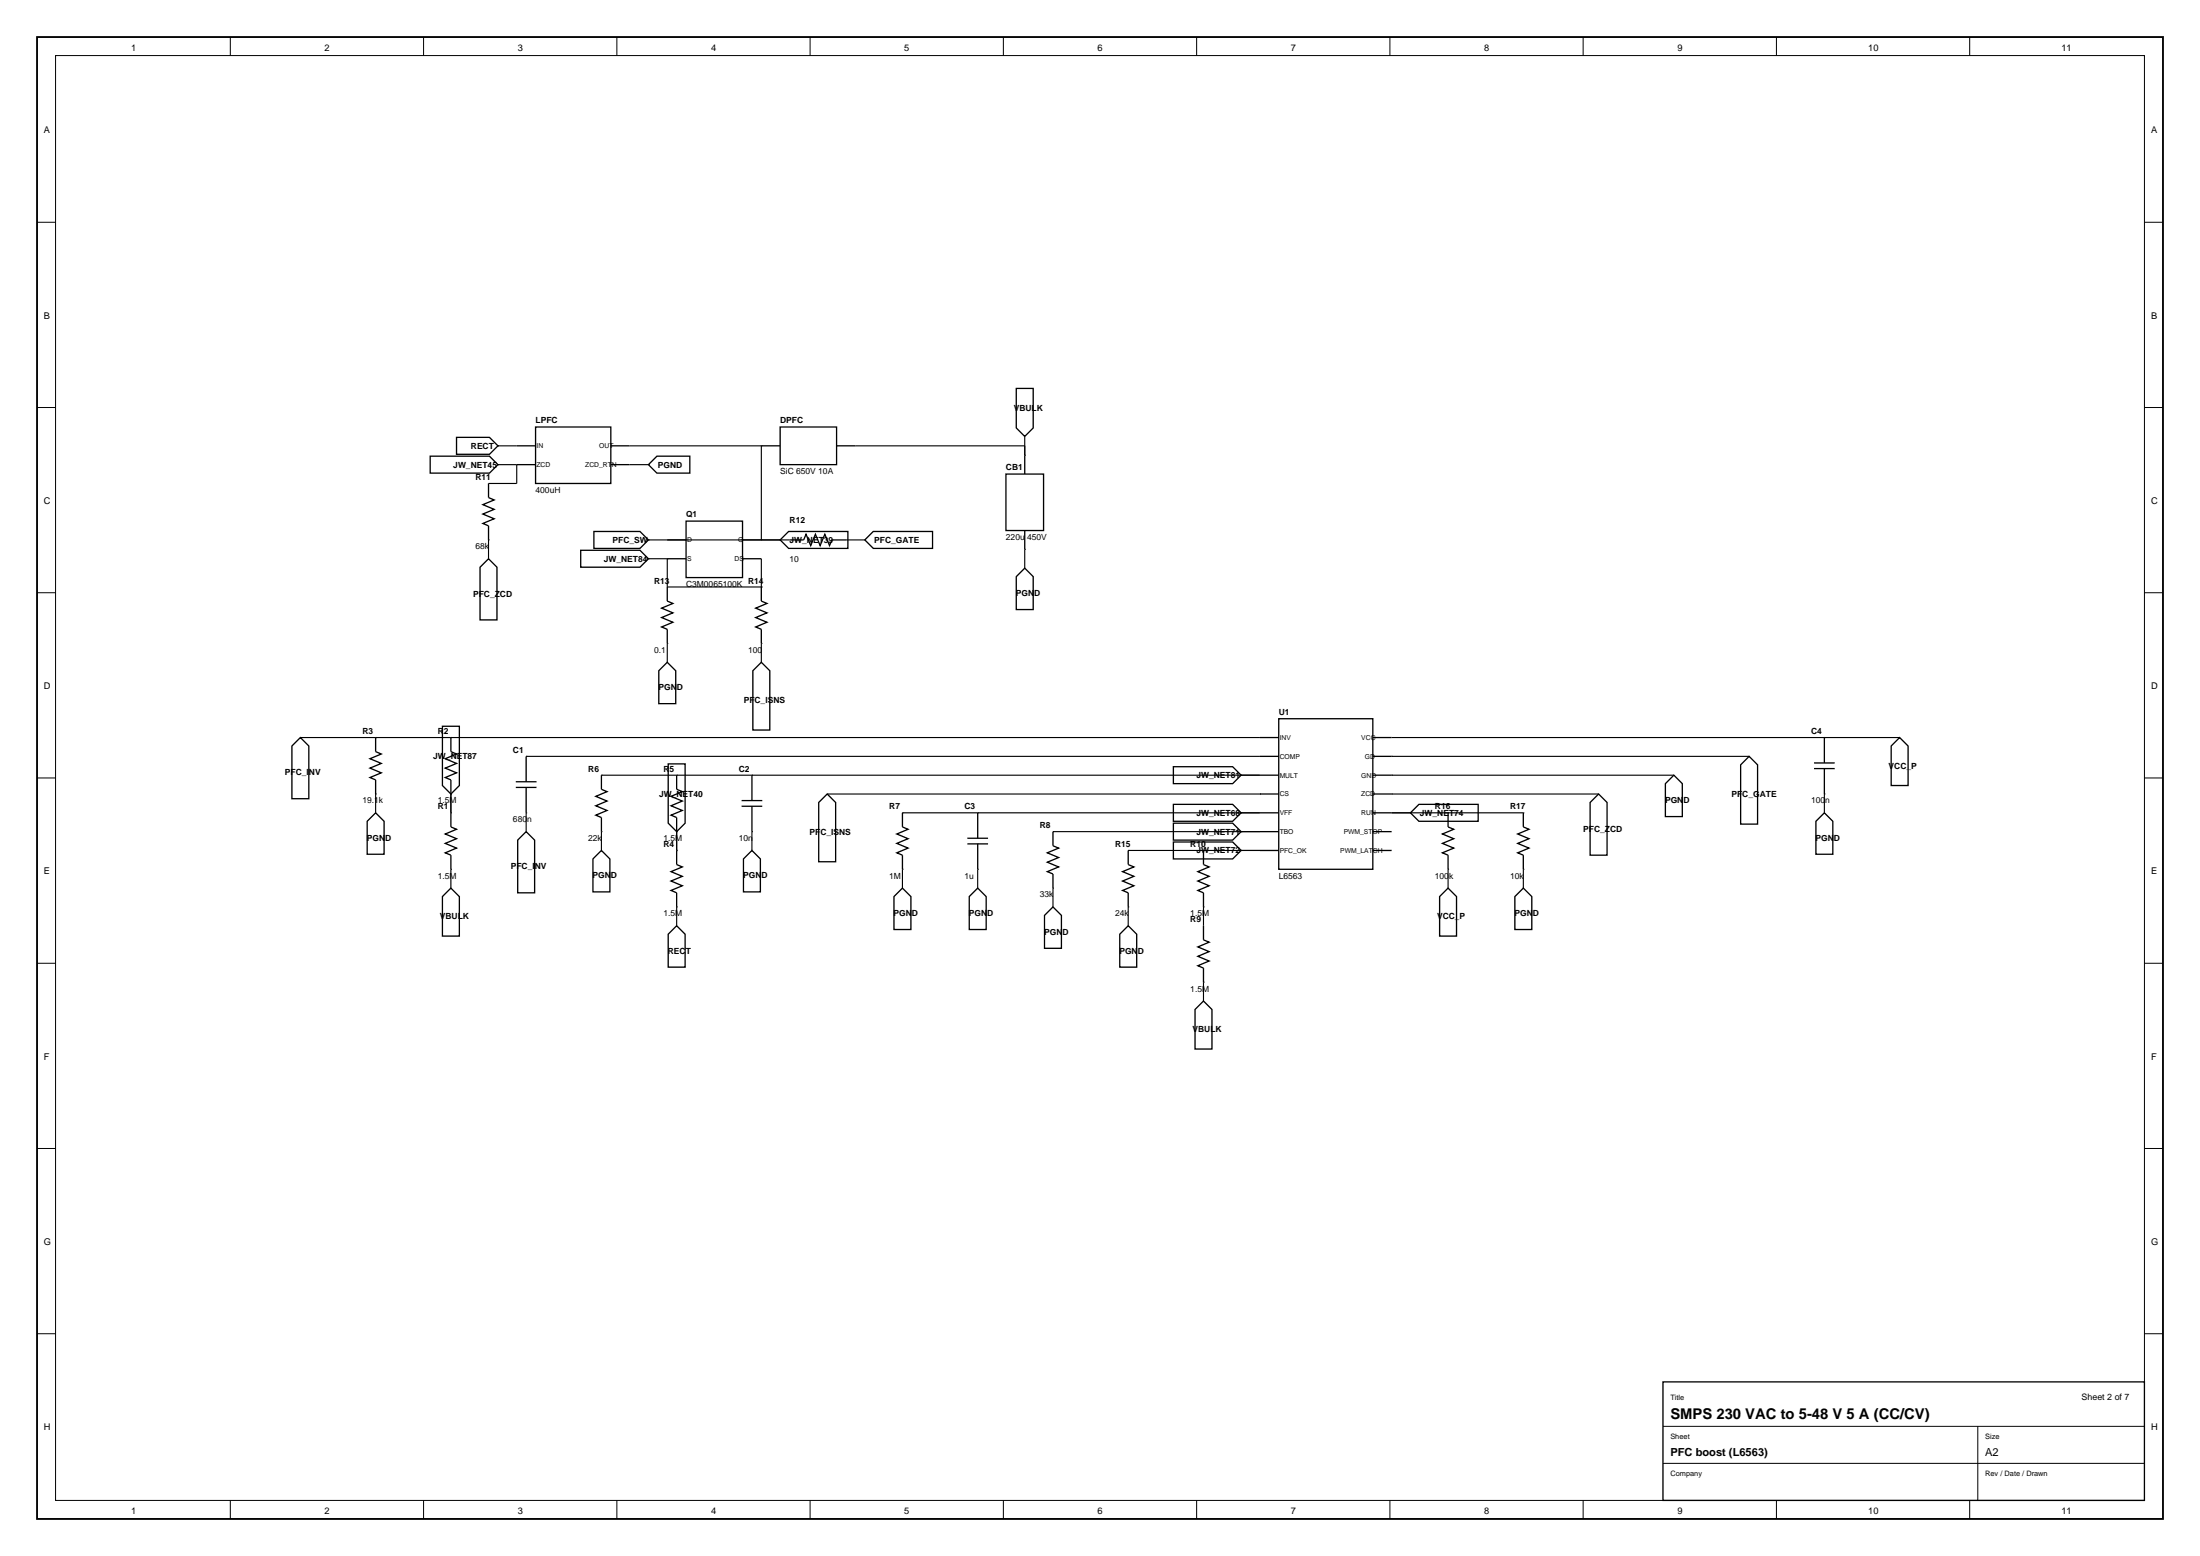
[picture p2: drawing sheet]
<svg xmlns="http://www.w3.org/2000/svg" width="594mm" height="420mm" viewBox="0 0 594 420" stroke-linecap="round" stroke-linejoin="round" font-family="sans-serif">
<path d="M10 10h574v400h-574z" fill="none" stroke="#000" stroke-width=".5"/>
<g fill="none" stroke="#000" stroke-width=".27">
<path d="M15 15h564v390h-564zM62.2 10v5M114.4 10v5M166.5 10v5M218.7 10v5M270.9 10v5M323.1 10v5M375.3 10v5M427.5 10v5M479.6 10v5M531.8 10v5M10 60h5"/>
<path d="M579 60h5M10 110h5M579 110h5M10 160h5M579 160h5M10 210h5M579 210h5M10 260h5M579 260h5M10 310h5M579 310h5M10 360h5"/>
<path d="M579 360h5M449 385h130M449 395h130M534 385v20M62.2 405v5M114.4 405v5M166.5 405v5M218.7 405v5M270.9 405v5M323.1 405v5M375.3 405v5M427.5 405v5"/>
<path d="M479.6 405v5M531.8 405v5"/>
</g>
<g fill="none" stroke="#000" stroke-width=".3">
<path d="M276.7 117.8v5.1M134.4 120.3h5.1M134.4 125.4h5.1v5.1h-7.6M170 120.3h35.6v25.4M170 125.4h5.1M231 120.3h45.7M131.9 145.7v5.1M175.1 145.7h38.1M175.1 150.8h5.1v7.6h25.4v-7.6M228.4 145.7h5.1M276.7 148.3v5.1M180.2 173.7v5.1"/>
<path d="M205.6 173.7v5.1M81.1 199.1h259.1M375.7 199.1h137.2M101.4 214.3v5.1M121.7 214.3v5.1M142.1 204.2h198.1M142.1 219.4v5.1M162.4 209.2h177.8M223.3 214.3h116.9M243.7 219.4h96.5M375.7 219.4h35.6M375.7 209.2h76.2"/>
<path d="M375.7 204.2h96.6M375.7 214.3h55.9M492.6 214.3v5.1M121.7 234.6v5.1M162.4 224.5v5.1M182.7 224.5v5.1M203 224.5v5.1M243.7 234.6v5.1M264 234.6v5.1M284.3 224.5h55.9M284.3 239.7v5.1M304.6 229.6h35.6"/>
<path d="M391 234.6v5.1M411.3 234.6v5.1M182.7 244.8v5.1M304.6 244.8v5.1M324.9 244.8v5.1M324.9 265.1v5.1"/>
</g>
<g fill="none" stroke="#000" stroke-width=".36">
<path d="M123.3 118.1h8.9l2.2 2.2-2.2 2.3h-8.9zM144.6 115.3h20.3v15.2h-20.3zM210.6 115.3h15.3v10.1h-15.3zM274.4 104.8h4.6v10.7l-2.3 2.3-2.3-2.3zM116.2 123.1h16l2.2 2.3-2.2 2.3h-16zM131.9 130.5v3.8l1.5 .6-3 1.3 3 1.3-3 1.3 3 1.2-3 1.3 1.5 .6v3.8M139.5 120.3h5.1M139.5 125.4h5.1M164.9 120.3h5.1M164.9 125.4h5.1M175.1 125.4l2.3-2.3h8.9v4.6h-8.9zM205.6 120.3h5"/>
<path d="M225.9 120.3h5.1M271.6 128h10.2v15.2h-10.2zM276.7 122.9v5.1M131.9 150.8l2.3 2.3v14.2h-4.6v-14.2zM156.8 148.5h16l2.3 2.3-2.3 2.3h-16zM160.3 143.5h12.5l2.3 2.2-2.3 2.3h-12.5zM180.2 158.4v3.8l1.5 .7-3.1 1.3 3.1 1.2-3.1 1.3 3.1 1.3-3.1 1.2 1.6 .7v3.8M180.2 145.7h5M180.2 150.8h5M185.2 140.7h15.3v15.2h-15.3zM200.5 145.7h5.1M200.5 150.8h5.1"/>
<path d="M205.6 158.4v3.8l1.5 .7-3.1 1.3 3.1 1.2-3.1 1.3 3.1 1.3-3.1 1.2 1.6 .7v3.8M210.6 145.7l2.3-2.2h16v4.5h-16zM213.2 145.7h3.8l.6-1.5 1.3 3.1 1.3-3.1 1.2 3.1 1.3-3.1 1.3 3.1 .6-1.6h3.8M233.5 145.7l2.3-2.2h16v4.5h-16zM276.7 153.4l2.3 2.2v8.9h-4.6v-8.9zM276.7 143.2v5.1M180.2 178.8l2.2 2.2v8.9h-4.5v-8.9zM205.6 178.8l2.2 2.2v16h-4.5v-16zM101.4 199.1v3.8l1.5 .6-3 1.3 3 1.3-3 1.2 3 1.3-3 1.3 1.5 .6v3.8M119.5 196h4.5v16l-2.3 2.3-2.2-2.3zM121.7 199.1v3.8l1.6 .6-3.1 1.3 3.1 1.3-3.1 1.2 3.1 1.3-3.1 1.3 1.5 .6v3.8M340.2 199.1h5.1"/>
<path d="M345.3 194h25.4v40.6h-25.4zM370.7 199.1h5M492.6 199.1v6.8M512.9 199.1l2.3 2.3v10.6h-4.6v-10.6zM78.8 201.4l2.3-2.3 2.3 2.3v14.2h-4.6zM101.4 219.4l2.3 2.3v8.9h-4.6v-8.9zM121.7 219.4v3.8l1.6 .6-3.1 1.3 3.1 1.3-3.1 1.3 3.1 1.2-3.1 1.3 1.5 .6v3.8M139.3 211h5.6M139.3 212.5h5.6M142.1 204.2v6.8M142.1 212.5v6.9M162.4 209.2v3.8l1.5 .7-3 1.3 3 1.2-3 1.3 3 1.3-3 1.2 1.5 .7v3.8"/>
<path d="M180.4 206.2h4.6v16l-2.3 2.3-2.3-2.3zM182.7 209.2v3.8l1.5 .7-3 1.3 3 1.2-3 1.3 3 1.3-3 1.2 1.5 .7v3.8M200.2 216.1h5.6M200.2 217.6h5.6M203 209.2v6.9M203 217.6v6.9M223.3 214.3l2.3 2.3v16h-4.5v-16zM243.7 219.4v3.8l1.5 .6-3.1 1.3 3.1 1.3-3.1 1.3 3.1 1.2-3.1 1.3 1.6 .6v3.8M264 219.4v6.9M316.8 217.1h16l2.3 2.3-2.3 2.3h-16zM316.8 207h16l2.3 2.2-2.3 2.3h-16zM340.2 204.2h5.1"/>
<path d="M340.2 209.2h5.1M340.2 214.3h5.1M340.2 219.4h5.1M370.7 204.2h5M370.7 209.2h5M370.7 214.3h5M370.7 219.4h5M380.8 219.4l2.3-2.3h16v4.6h-16zM391 219.4v3.8l1.5 .6-3 1.3 3 1.3-3 1.3 3 1.2-3 1.3 1.5 .6v3.8M411.3 219.4v3.8l1.5 .6-3 1.3 3 1.3-3 1.3 3 1.2-3 1.3 1.5 .6v3.8M431.6 214.3l2.3 2.3v14.2h-4.6v-14.2zM451.9 209.2l2.3 2.3v8.9h-4.5v-8.9z"/>
<path d="M472.3 204.2l2.2 2.2v16h-4.5v-16zM489.8 205.9h5.6M489.8 207.5h5.6M492.6 219.4l2.3 2.3v8.9h-4.6v-8.9zM492.6 207.5v6.8M121.7 239.7l2.3 2.3v10.7h-4.5v-10.7zM139.8 226.8l2.3-2.3 2.2 2.3v14.2h-4.5zM162.4 229.6l2.3 2.2v8.9h-4.6v-8.9zM182.7 229.6v3.8l1.5 .6-3 1.3 3 1.2-3 1.3 3 1.3-3 1.3 1.5 .6v3.8M203 229.6l2.3 2.2v8.9h-4.6v-8.9zM243.7 239.7l2.2 2.3v8.9h-4.5v-8.9zM261.2 226.3h5.6"/>
<path d="M261.2 227.8h5.6M264 239.7l2.3 2.3v8.9h-4.6v-8.9zM264 227.8v6.8M284.3 224.5v3.8l1.5 .6-3 1.3 3 1.3-3 1.2 3 1.3-3 1.3 1.5 .6v3.8M304.6 229.6v3.8l1.5 .6-3 1.3 3 1.2-3 1.3 3 1.3-3 1.3 1.5 .6v3.8M316.8 222.2h16l2.3 2.3-2.3 2.3h-16zM316.8 227.3h16l2.3 2.3-2.3 2.2h-16zM324.9 229.6v3.8l1.6 .6-3.1 1.3 3.1 1.2-3.1 1.3 3.1 1.3-3.1 1.3 1.5 .6v3.8M340.2 224.5h5.1M340.2 229.6h5.1M370.7 224.5h5M370.7 229.6h5"/>
<path d="M391 239.7l2.3 2.3v10.7h-4.6v-10.7zM411.3 239.7l2.3 2.3v8.9h-4.6v-8.9zM182.7 249.9l2.3 2.3v8.9h-4.6v-8.9zM282 247.1l2.3-2.3 2.3 2.3v8.9h-4.6zM304.6 249.9l2.3 2.3v8.9h-4.6v-8.9zM324.9 249.9v3.8l1.6 .6-3.1 1.3 3.1 1.3-3.1 1.2 3.1 1.3-3.1 1.3 1.5 .6v3.8M322.7 272.5l2.2-2.3 2.3 2.3v10.7h-4.5z"/>
</g>
<path d="M449 373h130v32h-130z" fill="none" stroke="#000" stroke-width=".35"/>
<text font-size="4" x="451" y="383">SMPS 230 VAC to 5-48 V 5 A (CC/CV)</text>
<g font-size="3">
<text x="451" y="393">PFC boost (L6563)</text>
<text x="536" y="393">A2</text>
</g>
<g font-size="2.5">
<text x="35.4" y="13.7">1</text>
<text x="87.6" y="13.7">2</text>
<text x="139.8" y="13.7">3</text>
<text x="192" y="13.7">4</text>
<text x="244.2" y="13.7">5</text>
<text x="296.4" y="13.7">6</text>
<text x="348.5" y="13.7">7</text>
<text x="400.7" y="13.7">8</text>
<text x="452.9" y="13.7">9</text>
<text x="504.4" y="13.7">10</text>
<text x="556.6" y="13.7">11</text>
<text x="11.8" y="36">A</text>
<text x="580.8" y="36">A</text>
<text x="11.8" y="86">B</text>
<text x="580.8" y="86">B</text>
<text x="11.8" y="136">C</text>
<text x="580.8" y="136">C</text>
<text x="11.8" y="186">D</text>
<text x="580.8" y="186">D</text>
<text x="11.8" y="236">E</text>
<text x="580.8" y="236">E</text>
<text x="11.8" y="286">F</text>
<text x="580.8" y="286">F</text>
<text x="11.8" y="336">G</text>
<text x="580.8" y="336">G</text>
<text x="11.8" y="386">H</text>
<text x="580.8" y="386">H</text>
<text x="35.4" y="408.7">1</text>
<text x="87.6" y="408.7">2</text>
<text x="139.8" y="408.7">3</text>
<text x="192" y="408.7">4</text>
<text x="244.2" y="408.7">5</text>
<text x="296.4" y="408.7">6</text>
<text x="348.5" y="408.7">7</text>
<text x="400.7" y="408.7">8</text>
<text x="452.9" y="408.7">9</text>
<text x="504.4" y="408.7">10</text>
<text x="556.6" y="408.7">11</text>
</g>
<text font-size="2.4" x="562" y="378">Sheet 2 of 7</text>
<g font-size="2.3">
<text x="273.7" y="111">VBULK</text>
<text x="144.6" y="114.3">LPFC</text>
<text x="210.6" y="114.3">DPFC</text>
<text x="127.1" y="121.1">RECT</text>
<text x="122.4" y="126.2">JW_NET45</text>
<text x="128.3" y="129.6">R11</text>
<text x="177.6" y="126.2">PGND</text>
<text x="210.6" y="127.9">SiC 650V 10A</text>
<text x="271.6" y="127">CB1</text>
<text x="144.6" y="133">400uH</text>
<text x="185.2" y="139.7">Q1</text>
<text x="213.2" y="141.3">R12</text>
<text x="128.3" y="148.3">68k</text>
<text x="165.4" y="146.5">PFC_SW</text>
<text x="213.2" y="146.5">JW_NET39</text>
<text x="236" y="146.5">PFC_GATE</text>
<text x="271.6" y="145.7">220u 450V</text>
<text x="163" y="151.6">JW_NET84</text>
<text x="213.2" y="151.8">10</text>
<text x="127.7" y="161">PFC_ZCD</text>
<text x="176.6" y="157.5">R13</text>
<text x="185.2" y="158.4">C3M0065100K</text>
<text x="202" y="157.5">R14</text>
<text x="274.3" y="160.9">PGND</text>
<text x="176.6" y="176.2">0.1</text>
<text x="202" y="176.2">100</text>
<text x="177.8" y="186.3">PGND</text>
<text x="200.8" y="189.8">PFC_ISNS</text>
<text x="345.3" y="193">U1</text>
<text x="97.9" y="198.2">R3</text>
<text x="118.2" y="198.2">R2</text>
<text x="138.5" y="203.2">C1</text>
<text x="489" y="198.2">C4</text>
<text x="76.9" y="209.3">PFC_INV</text>
<text x="117" y="204.8">JW_NET87</text>
<text x="158.8" y="208.3">R6</text>
<text x="179.1" y="208.3">R5</text>
<text x="199.5" y="208.3">C2</text>
<text x="509.9" y="207.5">VCC_P</text>
<text x="177.9" y="215">JW_NET40</text>
<text x="323" y="210">JW_NET81</text>
<text x="467.5" y="215.2">PFC_GATE</text>
<text x="97.9" y="216.8">19.1k</text>
<text x="118.2" y="218.5">R1</text>
<text x="118.2" y="216.8">1.5M</text>
<text x="138.5" y="221.9">680n</text>
<text x="240.1" y="218.5">R7</text>
<text x="260.4" y="218.5">C3</text>
<text x="323" y="220.2">JW_NET68</text>
<text x="383.4" y="220.2">JW_NET74</text>
<text x="387.4" y="218.5">R16</text>
<text x="407.7" y="218.5">R17</text>
<text x="449.6" y="216.8">PGND</text>
<text x="489" y="216.8">100n</text>
<text x="99" y="226.9">PGND</text>
<text x="158.8" y="227">22k</text>
<text x="179.1" y="227">1.5M</text>
<text x="199.5" y="227">10n</text>
<text x="218.6" y="225.4">PFC_ISNS</text>
<text x="280.7" y="223.6">R8</text>
<text x="323" y="225.3">JW_NET71</text>
<text x="427.5" y="224.5">PFC_ZCD</text>
<text x="490.2" y="226.9">PGND</text>
<text x="179.1" y="228.6">R4</text>
<text x="301.1" y="228.6">R15</text>
<text x="321.4" y="228.6">R10</text>
<text x="323" y="230.4">JW_NET72</text>
<text x="118.2" y="237.2">1.5M</text>
<text x="137.9" y="234.7">PFC_INV</text>
<text x="160" y="237.1">PGND</text>
<text x="200.6" y="237.1">PGND</text>
<text x="240.1" y="237.2">1M</text>
<text x="260.4" y="237.2">1u</text>
<text x="345.3" y="237.2">L6563</text>
<text x="387.4" y="237.2">100k</text>
<text x="407.7" y="237.2">10k</text>
<text x="280.7" y="242.2">33k</text>
<text x="118.8" y="248.1">VBULK</text>
<text x="179.1" y="247.3">1.5M</text>
<text x="241.3" y="247.3">PGND</text>
<text x="261.6" y="247.3">PGND</text>
<text x="301.1" y="247.3">24k</text>
<text x="321.4" y="249">R9</text>
<text x="321.4" y="247.3">1.5M</text>
<text x="388" y="248.1">VCC_P</text>
<text x="408.9" y="247.3">PGND</text>
<text x="180.3" y="257.4">RECT</text>
<text x="281.9" y="252.3">PGND</text>
<text x="302.2" y="257.4">PGND</text>
<text x="321.4" y="267.6">1.5M</text>
<text x="322" y="278.6">VBULK</text>
</g>
<g font-size="2">
<text x="451" y="378">Title</text>
<text x="451" y="388.5">Sheet</text>
<text x="536" y="388.5">Size</text>
<text x="451" y="398.5">Company</text>
<text x="536" y="398.5">Rev / Date / Drawn</text>
</g>
<g font-size="1.8">
<text x="144.9" y="121">IN</text>
<text x="161.8" y="121">OUT</text>
<text x="144.9" y="126.1">ZCD</text>
<text x="158" y="126.1">ZCD_RTN</text>
<text x="185.5" y="146.4">D</text>
<text x="199.3" y="146.4">G</text>
<text x="185.5" y="151.5">S</text>
<text x="198.3" y="151.5">DS</text>
<text x="345.5" y="199.7">INV</text>
<text x="367.6" y="199.7">VCC</text>
<text x="345.5" y="204.8">COMP</text>
<text x="345.5" y="209.9">MULT</text>
<text x="367.6" y="209.9">GND</text>
<text x="368.5" y="204.8">GD</text>
<text x="345.5" y="215">CS</text>
<text x="367.6" y="215">ZCD</text>
<text x="345.5" y="220">VFF</text>
<text x="367.6" y="220">RUN</text>
<text x="345.5" y="225.1">TBO</text>
<text x="362.8" y="225.1">PWM_STOP</text>
<text x="345.5" y="230.2">PFC_OK</text>
<text x="361.8" y="230.2">PWM_LATCH</text>
</g>
</svg>
